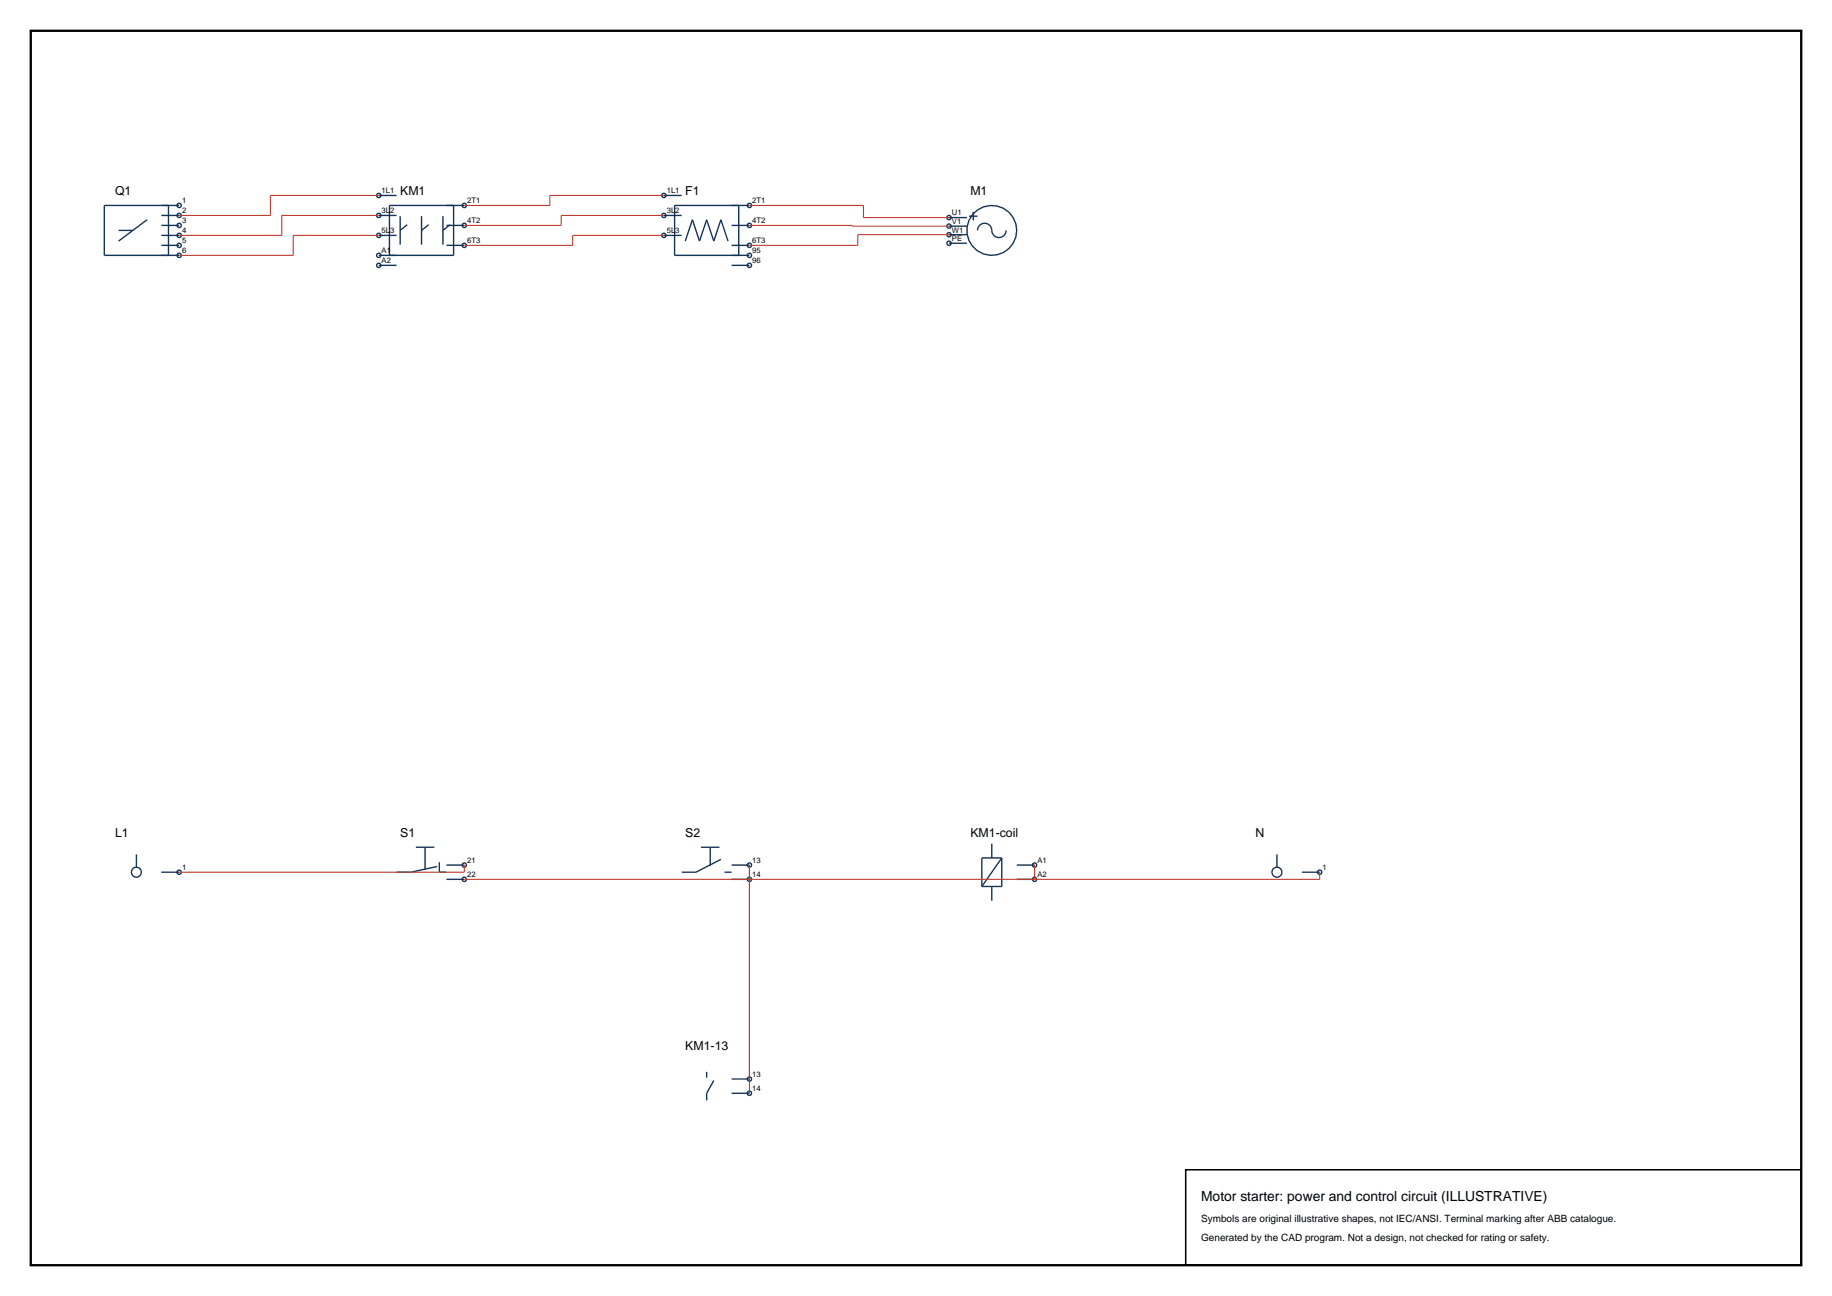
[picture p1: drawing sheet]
<svg xmlns="http://www.w3.org/2000/svg" width="420mm" height="297mm" viewBox="0 0 420 297" stroke-linecap="round" stroke-linejoin="round" font-family="sans-serif">
<path d="M7.1 7.1h405.8v282.8h-405.8z" fill="none" stroke="#000" stroke-width=".53"/>
<g fill="none" stroke="#143359" stroke-width=".32">
<path d="M27.2 52.8h3.3M33.7 50.4l-6.5 4.9M37 49.4h4.1M37 51.7h4.1M37 53.9h4.1M37 56.2h4.1M38.6 47.1v11.4M41.1 47.1h-17.2v11.4h17.2M86.8 49.4h4.1M86.8 53.9h4.1M86.8 44.8h4.1M91.7 49.5v6.6"/>
<path d="M93.4 51.5l-1.7 1.3M96.6 49.5v6.6M98.3 51.5l-1.7 1.3M101.5 49.5v6.6M102.4 51.7h4M102.4 56.2h4M103.2 51.5l-1.7 1.3M104 47.1v11.4h-17.2M106.4 47.1h-17.1v11.4M152.2 49.4h4.1M152.2 53.9h4.1M152.2 44.8h4.1"/>
<path d="M157.1 55.3l1.6-4.9 1.7 4.9 1.6-4.9 1.6 4.9 1.7-4.9 1.6 4.9M167.7 51.7h4.1M167.7 56.2h4.1M169.4 47.1v11.4M171.8 47.1h-17.1v11.4h17.1M217.6 49.9h4.1M217.6 51.8h4.1M217.6 53.8h4.1M217.6 55.7h4.1M222.1 49.5h2M223.1 48.6v1.9M224.1 52.8a1.69 1.69 0 0 1 1.9-1.6 1.69 1.69 0 0 1 1.4 2 1.64 1.64 0 0 0 1.8 1.2 1.64 1.64 0 0 0 1.4-1.6"/>
<path d="M86.8 60.8h4.1M167.7 60.8h4.1M31.3 195.8v2.9M37 199.9h4.1M95.3 194.2h4.3M97.5 194.2v5M100.2 198.6l-6 1.3h-3.3M100.7 197.6v2.3h1.7M102.4 198.2h4M160.7 194.2h4.2M162.8 194.2v4.2M165.3 196.9l-5.7 3h-3.3"/>
<path d="M166.1 199.9h1.6M167.7 198.2h4.1M227.4 193.3v3.3M229.7 196.6v6.6h-4.6M229.7 196.6h-4.6v6.6M229.7 196.6l-4.6 6.6M233.1 198.2h4.1M292.7 195.8v2.9M298.5 199.9h4M102.4 201.5h4M167.7 201.5h4.1M227.4 203.2v3.2"/>
<path d="M233.1 201.5h4.1M162 245.6v1.3M163.6 247.6l-1.6 2.9v1.7M167.7 247.3h4.1M167.7 250.5h4.1"/>
<circle cx="41.1" cy="51.7" r=".49"/>
<circle cx="41.1" cy="56.2" r=".49"/>
<circle cx="41.1" cy="47.1" r=".49"/>
<circle cx="41.1" cy="49.4" r=".49"/>
<circle cx="41.1" cy="58.5" r=".49"/>
<circle cx="41.1" cy="53.9" r=".49"/>
<circle cx="86.8" cy="49.4" r=".49"/>
<circle cx="86.8" cy="58.5" r=".49"/>
<circle cx="86.8" cy="53.9" r=".49"/>
<circle cx="86.8" cy="44.8" r=".49"/>
<circle cx="106.4" cy="51.7" r=".49"/>
<circle cx="106.4" cy="47.1" r=".49"/>
<circle cx="106.4" cy="56.2" r=".49"/>
<circle cx="152.2" cy="49.4" r=".49"/>
<circle cx="152.2" cy="53.9" r=".49"/>
<circle cx="152.2" cy="44.8" r=".49"/>
<circle cx="171.8" cy="47.1" r=".49"/>
<circle cx="171.8" cy="51.7" r=".49"/>
<circle cx="171.8" cy="56.2" r=".49"/>
<circle cx="171.8" cy="58.5" r=".49"/>
<circle cx="217.6" cy="53.8" r=".49"/>
<circle cx="217.6" cy="55.7" r=".49"/>
<circle cx="217.6" cy="49.9" r=".49"/>
<circle cx="217.6" cy="51.8" r=".49"/>
<circle cx="227.4" cy="52.8" r="5.7"/>
<circle cx="86.8" cy="60.8" r=".49"/>
<circle cx="171.8" cy="60.8" r=".49"/>
<circle cx="31.3" cy="199.9" r="1.14"/>
<circle cx="41.1" cy="199.9" r=".49"/>
<circle cx="106.4" cy="198.2" r=".49"/>
<circle cx="171.8" cy="198.2" r=".49"/>
<circle cx="237.2" cy="198.2" r=".49"/>
<circle cx="292.7" cy="199.9" r="1.14"/>
<circle cx="302.5" cy="199.9" r=".49"/>
<circle cx="106.4" cy="201.5" r=".49"/>
<circle cx="171.8" cy="201.5" r=".49"/>
<circle cx="237.2" cy="201.5" r=".49"/>
<circle cx="171.8" cy="247.3" r=".49"/>
<circle cx="171.8" cy="250.5" r=".49"/>
</g>
<g fill="none" stroke="#bf382b" stroke-width=".25">
<path d="M86.8 44.8h-24.8v4.6h-20.9M86.8 49.4h-22.2v4.5h-23.5M86.8 53.9h-19.6v4.6h-26.1M152.2 49.4h-23.5v2.3h-22.3M152.2 44.8h-26.1v2.3h-19.7M152.2 53.9h-20.9v2.3h-24.9M171.8 47.1h26.2v2.8h19.6M171.8 51.7l45.8 .1M217.6 53.8h-20.9v2.4h-24.9M106.4 198.2v1.7h-65.3M171.8 198.2v52.3M237.2 198.2v3.3"/>
<path d="M302.5 199.9v1.6h-196.1"/>
</g>
<path d="M271.8 268.1h141.1v21.8h-141.1z" fill="none" stroke="#000" stroke-width=".35"/>
<text font-size="3.2" x="275.4" y="275.1">Motor starter: power and control circuit (ILLUSTRATIVE)</text>
<g font-size="2.8">
<text x="26.4" y="44.6">Q1</text>
<text x="91.7" y="44.6">KM1</text>
<text x="157.1" y="44.6">F1</text>
<text x="222.5" y="44.6">M1</text>
<text x="26.4" y="191.7">L1</text>
<text x="91.7" y="191.7">S1</text>
<text x="157.1" y="191.7">S2</text>
<text x="222.5" y="191.7">KM1-coil</text>
<text x="287.8" y="191.7">N</text>
<text x="157.1" y="240.7">KM1-13</text>
</g>
<g font-size="2.3">
<text x="275.4" y="280.1">Symbols are original illustrative shapes, not IEC/ANSI. Terminal marking after ABB catalogue.</text>
<text x="275.4" y="284.3">Generated by the CAD program. Not a design, not checked for rating or safety.</text>
</g>
<g font-size="1.8">
<text x="41.7" y="46.6">1</text>
<text x="87.5" y="44.3">1L1</text>
<text x="107.1" y="46.6">2T1</text>
<text x="152.9" y="44.3">1L1</text>
<text x="172.5" y="46.6">2T1</text>
<text x="41.7" y="48.9">2</text>
<text x="41.7" y="51.2">3</text>
<text x="41.7" y="53.5">4</text>
<text x="87.5" y="48.9">3L2</text>
<text x="87.5" y="53.5">5L3</text>
<text x="107.1" y="51.2">4T2</text>
<text x="152.9" y="48.9">3L2</text>
<text x="152.9" y="53.5">5L3</text>
<text x="172.5" y="51.2">4T2</text>
<text x="218.2" y="49.4">U1</text>
<text x="218.2" y="51.3">V1</text>
<text x="218.2" y="53.3">W1</text>
<text x="41.7" y="55.7">5</text>
<text x="41.7" y="58">6</text>
<text x="87.5" y="58">A1</text>
<text x="107.1" y="55.7">6T3</text>
<text x="172.5" y="55.7">6T3</text>
<text x="172.5" y="58">95</text>
<text x="218.2" y="55.3">PE</text>
<text x="87.5" y="60.3">A2</text>
<text x="172.5" y="60.3">96</text>
<text x="107.1" y="197.8">21</text>
<text x="172.5" y="197.8">13</text>
<text x="237.8" y="197.8">A1</text>
<text x="41.7" y="199.4">1</text>
<text x="107.1" y="201">22</text>
<text x="172.5" y="201">14</text>
<text x="237.8" y="201">A2</text>
<text x="303.2" y="199.4">1</text>
<text x="172.5" y="246.8">13</text>
<text x="172.5" y="250.1">14</text>
</g>
</svg>
